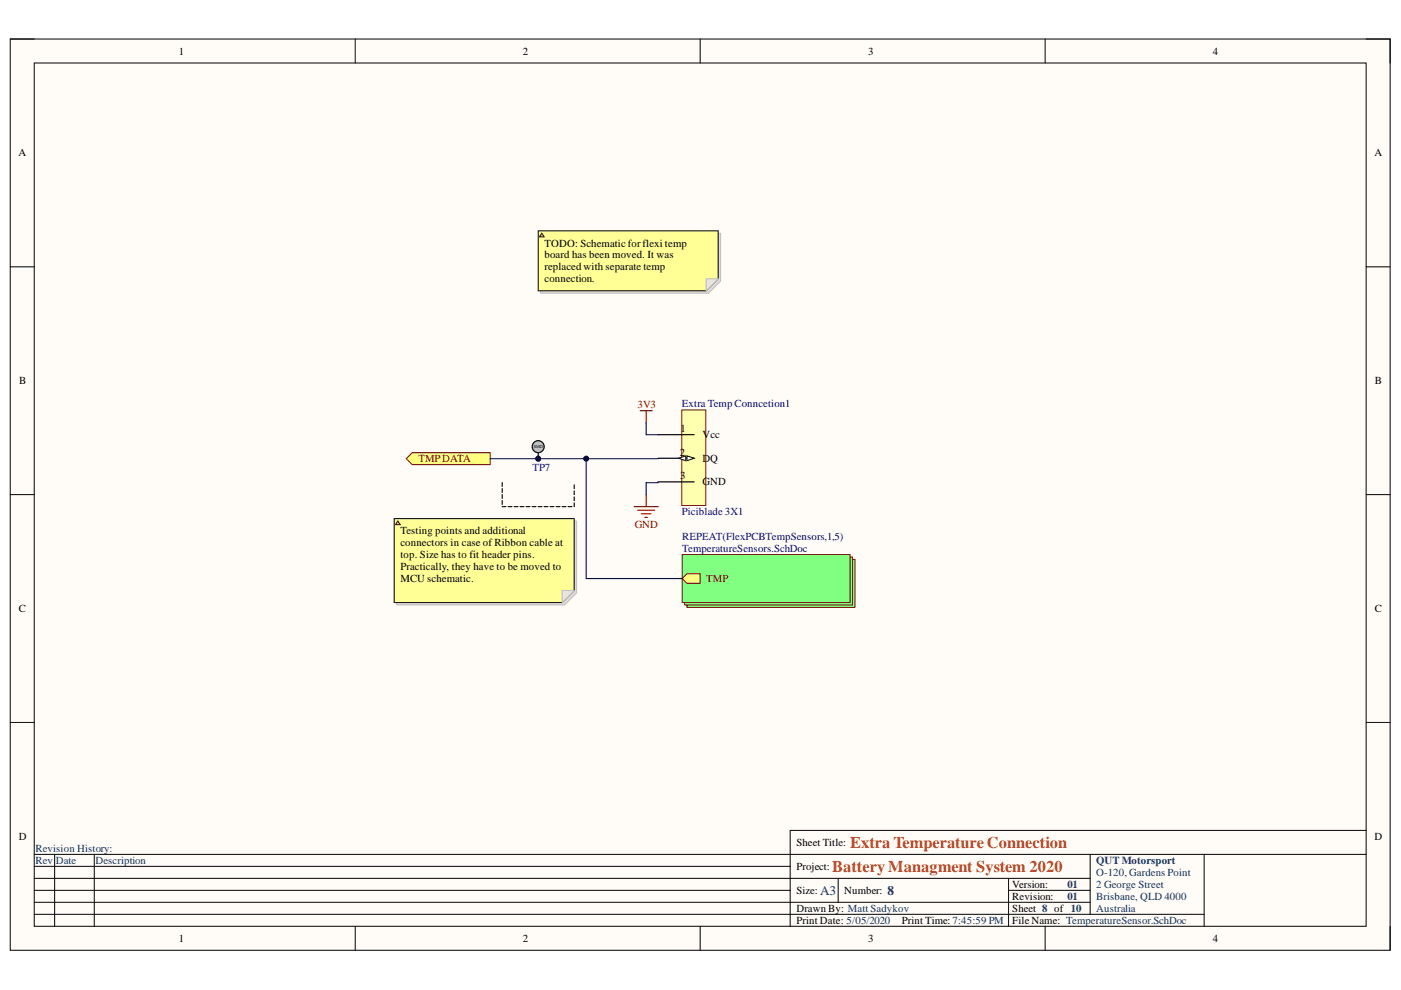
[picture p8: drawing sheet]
<svg xmlns="http://www.w3.org/2000/svg" width="297mm" height="210mm" viewBox="0 0 297 210" stroke-linecap="round" stroke-linejoin="round" font-family="sans-serif">
<path d="M2.2 8.3h292.5v193.2h-292.5z" fill-rule="evenodd" fill="#fffcf8"/>
<path d="M2.2 8.3h292.5v193.2h-292.5z" fill="none" stroke="#000" stroke-width=".21"/>
<path d="M7.3 13.4h282.3v183h-282.3z" fill-rule="evenodd" fill="#fffcf8"/>
<g fill="none" stroke="#000" stroke-width=".21">
<path d="M2.2 8.3h5.1M7.3 13.4h282.3v183h-282.3zM75.3 8.3v5.1M148.4 8.3v5.1M221.6 8.3v5.1M289.6 8.3h5.1v5.1M2.2 56.6h5.1M289.6 56.6h5.1M2.2 104.9h5.1M289.6 104.9h5.1M2.2 153.2h5.1M289.6 153.2h5.1"/>
<path d="M289.6 176.1h-122.1v20.3M7.3 181.1h282.3M7.3 186.2h223.8M7.3 193.9h248M7.3 191.3h223.8M7.3 188.8h160.2M7.3 183.7h160.2M11.6 181.1v15.3M20 181.1v15.3M75.3 196.4v5.1M148.4 196.4v5.1M177.7 186.2v5.1"/>
<path d="M213.8 186.2v10.2M213.8 188.8h17.3M221.6 196.4v5.1M231.1 181.1v12.8M255.3 181.1v15.3M294.7 196.4v5.1"/>
</g>
<path d="M86.1 97.2l1.3-1.2h16.5v2.5h-16.5z" fill-rule="evenodd" fill="#ffff80"/>
<path d="M86.1 97.2l1.3-1.2h16.5v2.5h-16.5z" fill="none" stroke="#800000" stroke-width=".21"/>
<path d="M144.6 86.9h5v20.3h-5z" fill-rule="evenodd" fill="#ffffb0"/>
<path d="M144.6 86.9h5v20.3h-5z" fill="none" stroke="#800000" stroke-width=".21"/>
<path d="M139.5 92.2h7.7M139.5 97.2h7.7" fill="none" stroke="#000" stroke-width=".25"/>
<path d="M145.6 96.7l1.6 .5-1.6 .5z" fill="#f8fcff"/>
<path d="M145.6 96.7l1.6 .5-1.6 .5z" fill="none" stroke="#000" stroke-width=".21"/>
<path d="M143.9 97.2l1.5-.5v1z" fill="#f8fcff"/>
<path d="M143.9 97.2l1.5-.5v1z" fill="none" stroke="#000" stroke-width=".21"/>
<path d="M139.5 102.2h7.7" fill="none" stroke="#000" stroke-width=".25"/>
<path d="M135.7 87.1h2.6M137 87.1v2.5" fill="none" stroke="#800000" stroke-width=".25"/>
<path d="M145.7 118.6h35.6v10.2h-35.6z" fill-rule="evenodd" fill="#80ff80"/>
<path d="M145.7 118.6h35.6v10.2h-35.6z" fill="none" stroke="#800000" stroke-width=".21"/>
<path d="M145.1 118.1h35.7v10.2h-35.7z" fill-rule="evenodd" fill="#80ff80"/>
<path d="M145.1 118.1h35.7v10.2h-35.7z" fill="none" stroke="#800000" stroke-width=".21"/>
<path d="M144.6 117.6h35.6v10.2h-35.6z" fill-rule="evenodd" fill="#80ff80"/>
<path d="M144.6 117.6h35.6v10.2h-35.6z" fill="none" stroke="#800000" stroke-width=".21"/>
<path d="M144.6 122.7l1-1h2.8v2h-2.8z" fill-rule="evenodd" fill="#ffff80"/>
<path d="M144.6 122.7l1-1h2.8v2h-2.8z" fill="none" stroke="#800000" stroke-width=".21"/>
<g fill="none" stroke="#000" stroke-width=".25">
<path d="M106.5 102.3v.8M106.5 103.6v.8M106.5 104.9v.8M106.5 106.1v.8M106.5 107.4h.8M107.7 107.4h.8M109 107.4h.8M110.3 107.4h.8M111.6 107.4h.8M112.8 107.4h.8M114.1 107.4h.8M115.4 107.4h.8"/>
<path d="M116.7 107.4h.7M117.9 107.4h.8M119.2 107.4h.8M120.5 107.4h.8M121.7 102.8v.8M121.7 104.1v.8M121.7 105.4v.7M121.7 106.6v.8"/>
</g>
<path d="M134.5 107.4h5M135.2 108.2h3.6M136 108.9h2M136.7 109.7h.6M137 104.9v2.5" fill="none" stroke="#800000" stroke-width=".25"/>
<circle cx="114.1" cy="97.2" r=".51" fill="#000080"/>
<circle cx="114.1" cy="97.2" r=".51" fill="none" stroke="#000080" stroke-width=".21"/>
<circle cx="114.1" cy="94.7" r="1.27" fill="#c0c0c0"/>
<g fill="none" stroke="#000" stroke-width=".25">
<path d="M114.1 96v1.2"/>
<circle cx="114.1" cy="94.7" r="1.27"/>
</g>
<circle cx="114.1" cy="97.2" r=".51" fill="#000080"/>
<circle cx="114.1" cy="97.2" r=".51" fill="none" stroke="#000080" stroke-width=".21"/>
<path d="M103.9 97.2h35.6M139.5 102.2v.1h-2.5v2.6" fill="none" stroke="#000080" stroke-width=".25"/>
<circle cx="114.1" cy="97.2" r=".51" fill="#000080"/>
<circle cx="114.1" cy="97.2" r=".51" fill="none" stroke="#000080" stroke-width=".21"/>
<circle cx="124.3" cy="97.2" r=".51" fill="#000080"/>
<circle cx="124.3" cy="97.2" r=".51" fill="none" stroke="#000080" stroke-width=".21"/>
<path d="M124.3 97.2v25.5h20.3" fill="none" stroke="#000080" stroke-width=".25"/>
<circle cx="124.3" cy="97.2" r=".51" fill="#000080"/>
<circle cx="124.3" cy="97.2" r=".51" fill="none" stroke="#000080" stroke-width=".21"/>
<path d="M137 89.6v2.6h2.5" fill="none" stroke="#000080" stroke-width=".25"/>
<path d="M114.6 49.5h38.2v10.1l-2.6 2.6h-35.6z" fill-rule="evenodd" fill="#e0ddd7"/>
<path d="M114.6 49.5h38.2v10.1l-2.6 2.6h-35.6z" fill="none" stroke="#bfbdba" stroke-width=".21"/>
<path d="M114.1 48.9h38.2v10.2l-2.6 2.6h-35.6z" fill-rule="evenodd" fill="#ffff96"/>
<path d="M114.1 48.9h38.2v10.2l-2.6 2.6h-35.6z" fill="none" stroke="#000" stroke-width=".21"/>
<path d="M149.7 59.1h2.6l-2.6 2.6z" fill="#f2f0d8"/>
<path d="M149.7 59.1h2.6l-2.6 2.6z" fill="none" stroke="#bfbdba" stroke-width=".21"/>
<path d="M114.9 49.5l.5 .7h-1z" fill="#ffcc78"/>
<path d="M114.9 49.5l.5 .7h-1z" fill="none" stroke="#300" stroke-width=".21"/>
<path d="M84.1 110.5h38.1v15.2l-2.5 2.6h-35.6z" fill-rule="evenodd" fill="#e0ddd7"/>
<path d="M84.1 110.5h38.1v15.2l-2.5 2.6h-35.6z" fill="none" stroke="#bfbdba" stroke-width=".21"/>
<path d="M83.6 110h38.1v15.2l-2.5 2.6h-35.6z" fill-rule="evenodd" fill="#ffff96"/>
<path d="M83.6 110h38.1v15.2l-2.5 2.6h-35.6z" fill="none" stroke="#000" stroke-width=".21"/>
<path d="M119.2 125.2h2.5l-2.5 2.6z" fill="#f2f0d8"/>
<path d="M119.2 125.2h2.5l-2.5 2.6z" fill="none" stroke="#bfbdba" stroke-width=".21"/>
<path d="M84.3 110.5l.6 .7h-1.1z" fill="#ffcc78"/>
<path d="M84.3 110.5l.6 .7h-1.1z" fill="none" stroke="#300" stroke-width=".21"/>
<g font-size="3.5" fill="#cc4125">
<text x="180.3" y="179.7">Extra TemperatureConnection</text>
<text x="176.5" y="184.8">Battery Managment System 2020</text>
</g>
<g font-size="2.8" fill="#073763">
<text x="173.9" y="189.7">A3</text>
<text x="188.1" y="189.7">8</text>
</g>
<g font-size="2.3">
<text x="37.9" y="11.6">1</text>
<text x="110.9" y="11.6">2</text>
<text x="184.1" y="11.6">3</text>
<text x="257.1" y="11.6">4</text>
<text x="3.9" y="33.1">A</text>
<text x="291.4" y="33.1">A</text>
<text x="115.4" y="52.3">TODO: Schematic for flexi temp</text>
<text x="115.4" y="54.8">board has been moved. It was</text>
<text x="115.4" y="57.3">replaced with separate temp</text>
<text x="115.4" y="59.9">connection.</text>
<text x="4.1" y="81.4">B</text>
<text x="291.5" y="81.4">B</text>
<text x="144.3" y="91.6">1</text>
<text x="149" y="92.9">Vcc</text>
<text x="144.1" y="96.7">2</text>
<text x="144.2" y="101.7">3</text>
<text x="149" y="97.9">DQ</text>
<text x="149" y="102.9">GND</text>
<text x="84.9" y="113.2">Testing points and additional</text>
<text x="84.9" y="115.8">connectors in case of Ribbon cable at</text>
<text x="84.9" y="118.3">top. Size has to fit header pins.</text>
<text x="84.9" y="120.9">Practically, they have to be moved to</text>
<text x="84.9" y="123.4">MCU schematic.</text>
<text x="4" y="129.7">C</text>
<text x="291.5" y="129.7">C</text>
<text x="4" y="178">D</text>
<text x="168.8" y="179.4">Sheet Title:</text>
<text x="291.4" y="178">D</text>
<text x="168.8" y="184.5">Project:</text>
<text x="168.8" y="189.5">Size:</text>
<text x="179" y="189.5">Number:</text>
<text x="214.6" y="190.8">Revision:</text>
<text x="214.6" y="188.3">Version:</text>
<text x="168.8" y="195.9">Print Date: 5/05/2020</text>
<text x="168.8" y="193.3">Drawn By: Matt Sadykov</text>
<text x="191.2" y="195.9">Print Time:7:45:59 PM</text>
<text x="214.6" y="195.9">File Name: TemperatureSensor.SchDoc</text>
<text x="214.6" y="193.3">Sheet 8 of 10</text>
<text x="37.9" y="199.7">1</text>
<text x="110.9" y="199.7">2</text>
<text x="184.1" y="199.7">3</text>
<text x="257.1" y="199.7">4</text>
</g>
<g font-size="2.3" fill="#800000">
<text x="135.2" y="86.5">3V3</text>
<text x="88.7" y="98">TMPDATA</text>
<text x="134.6" y="112">GND</text>
<text x="149.7" y="123.4">TMP</text>
</g>
<g font-size="2.3" fill="#000080">
<text x="144.6" y="86.3">Extra Temp Conncetion1</text>
<text x="112.9" y="99.8">TP7</text>
<text x="144.6" y="109.2">Piciblade 3X1</text>
<text x="144.6" y="114.5">REPEAT(FlexPCBTempSensors,1,5)</text>
<text x="144.6" y="117.1">TemperatureSensors.SchDoc</text>
</g>
<g font-size="2.3" fill="#073763">
<text x="7.5" y="183.2">Rev</text>
<text x="7.5" y="180.7">Revision History:</text>
<text x="11.8" y="183.2">Date</text>
<text x="20.2" y="183.2">Description</text>
<text x="232.4" y="183.2">QUT Motorsport</text>
<text x="232.4" y="185.7">O-120, Gardens Point</text>
<text x="226.3" y="190.8">01</text>
<text x="226.3" y="188.3">01</text>
<text x="232.4" y="188.3">2 George Street</text>
<text x="232.4" y="190.8">Brisbane, QLD 4000</text>
<text x="232.4" y="193.3">Australia</text>
</g>
<text font-size=".9" x="113.2" y="95">SMD</text>
</svg>
